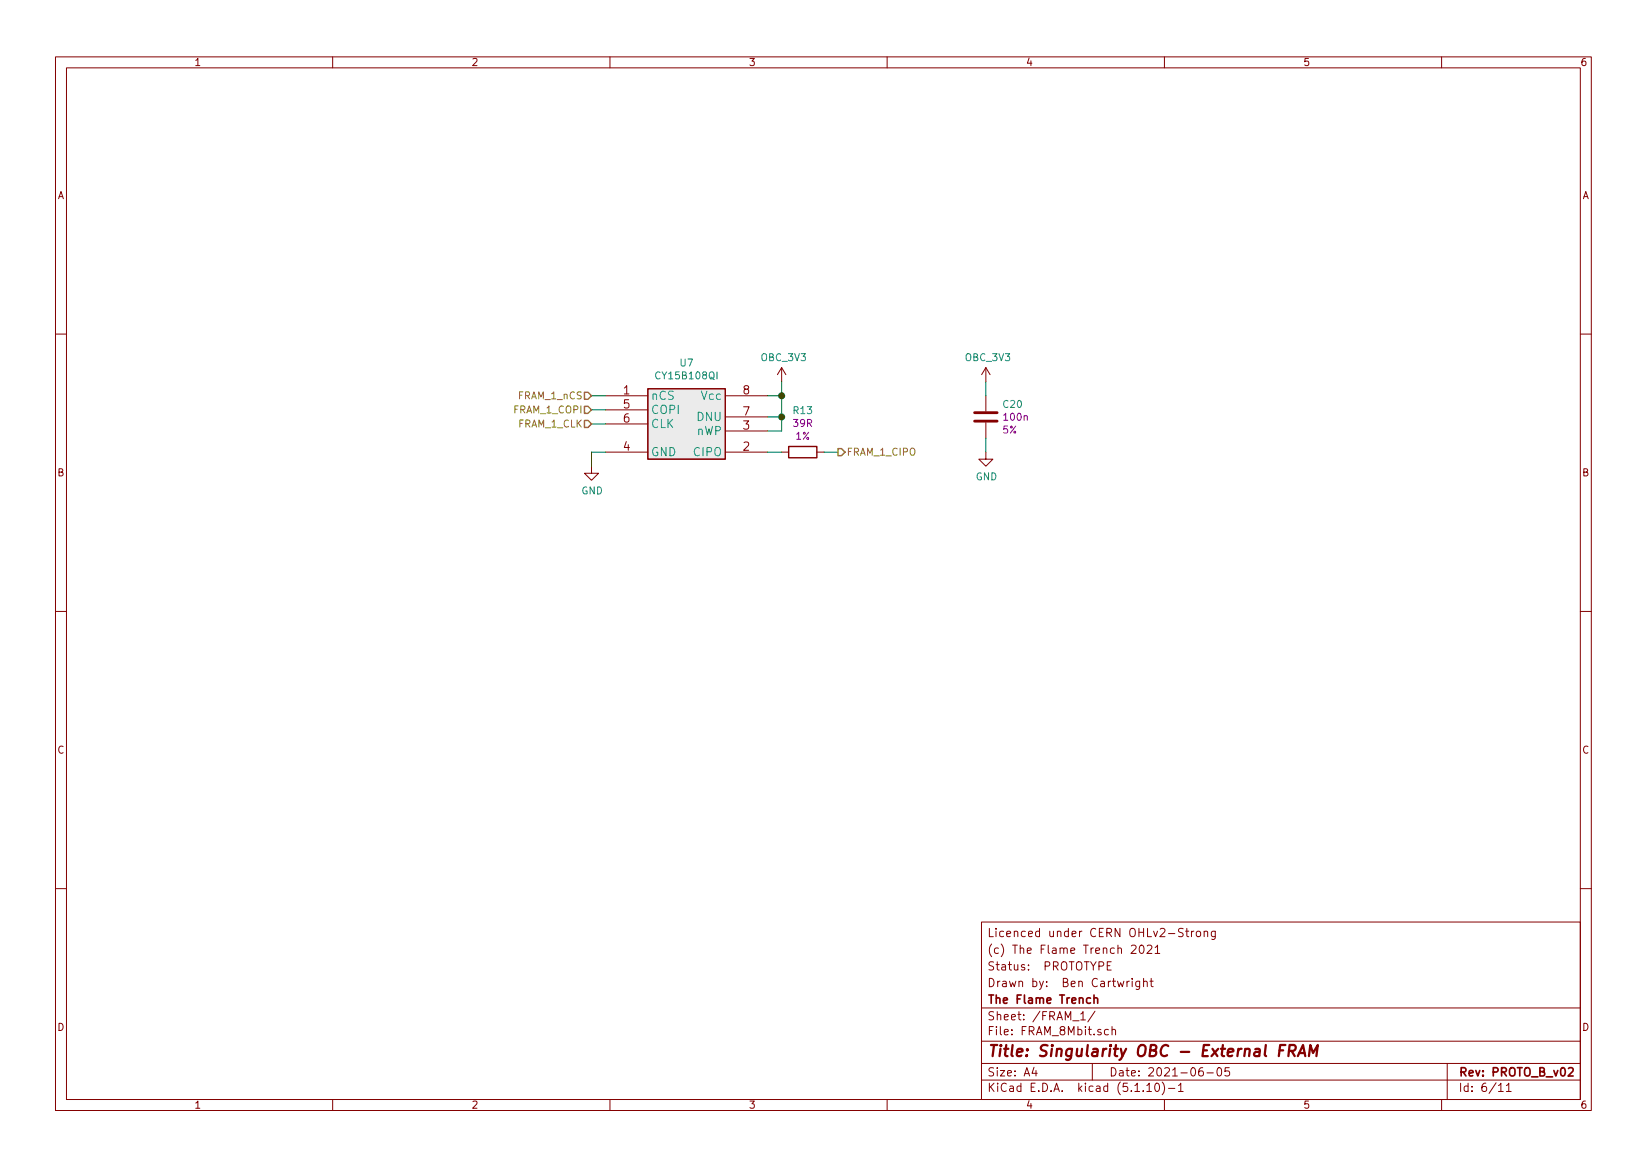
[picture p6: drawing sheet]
<svg xmlns="http://www.w3.org/2000/svg" width="297mm" height="210mm" viewBox="0 0 297 210" stroke-linecap="round" stroke-linejoin="round" font-family="sans-serif">
<g fill="none" stroke="#840000" stroke-width=".18">
<path d="M10 10.3h277v189.9h-277zM12 12.2h273v186.1h-273zM60 10.3v1.9M110 10.3v1.9M160 10.3v1.9M210 10.3v1.9M260 10.3v1.9M10 60.2h2M109.2 71.4h7.6M109.2 73.9h7.6M109.2 76.4h7.6M130.8 71.4h7.6"/>
<path d="M130.8 77.7h7.6M130.8 75.2h7.6M141 66.3l-.8 1.3M141 66.3v2.5M141 66.3l.7 1.3M177.8 66.3l-.8 1.3M177.8 66.3v2.5M177.8 71.4v2.8M177.8 76.2v2.8M177.8 66.3l.8 1.3M285 60.2h2M106.7 84.1v1.2h1.2l-1.2 1.3-1.3-1.3h1.3"/>
<path d="M109.2 81.5h7.6M130.8 81.5h7.6M141 81.5h1.2M147.3 81.5h1.3M177.8 81.5v1.3h1.3l-1.3 1.3-1.3-1.3h1.3M10 110.3h2M285 110.3h2M10 160.2h2M177 166.3h108v32h-108zM199.7 174.1h.5M200.4 173.4h-.7v1.5h.7M203.3 176.9v1"/>
<path d="M203.7 176.9l-.4 .3M204 170.6l.6-.2 .3 .5-.9 1h.9M204.2 176.4v.2M204.2 176.9v1M205.5 176.9v1.2l-.2 .3h-.4M205.5 177l-.4-.1-.3 .3 .1 .6 .2 .1 .4-.1M205.6 170.6l.2-.2a.81 .81 0 0 1 .6 .6 .81 .81 0 0 1-.3 .9h-.1a.79 .79 0 0 1-.4-1.3zM206.2 177.1l.1-.1a.37 .37 0 0 1 .6 .1v.8M206.2 176.4v1.5M206.9 170.6l.2-.2h.4l.2 .5-.9 1h.9M207.4 176.9h.6M207.6 176.4v1.3l.4 .2"/>
<path d="M208.3 170.9l.5-.5v1.5M208.3 171.9h.9M213.4 167.5l-.6-.1-.2 .2v.4l.7 .3 .1 .3-.3 .3-.6-.1M213.8 167.9h.6M214 167.4v1.3l.4 .2M214.9 167.9v1M215.3 167.9l-.4 .3M215.8 168l.2-.1 .5 .1v.8l-.2 .1-.5-.1zM217.2 168l.2-.1 .4 .1v.9M217.2 167.9v1M219.2 167.9v1.2l-.3 .3-.4-.1M219.2 168l-.5-.1-.2 .3 .1 .6h.6"/>
<path d="M285 160.2h2M60 198.3v1.9M110 198.3v1.9M160 198.3v1.9M177 194.8h108M177 191.8h108M177 187.8h108M177 181.8h108M186.5 192.5l-.4 1h1M186.8 193v1M194.9 182.8l.4-.4v1.5M194.9 183.9h.9"/>
<path d="M197 191.8v3M197.5 182.3l-1.3 2M199.9 185.7l-.4-.1-.3 .3 .1 .6 .2 .1 .4-.1M200.6 185.7a.37 .37 0 0 1 .6 .1v.8M200.6 185.1v1.5M206.8 195.8l.5-.5v1.5M206.8 196.8h.9M208.5 195.4l.1-.1a.8 .8 0 0 1 .5 .8 .8 .8 0 0 1-.5 .7 1 1 0 0 1-.1-1.4zM209.6 195.1a1.71 1.71 0 0 1 0 2.3M210 198.3v1.9M210.7 196.3h1.2M212.5 195.8l.5-.5v1.5"/>
<path d="M212.5 196.8h.9M216.9 192.5a.62 .62 0 0 0-.7 .7l.1 .7 .2 .1 .5-.1v-.5l-.1-.2-.4-.1-.3 .3M217.7 193.5h1.1M219.6 192.7l.4-.2a.94 .94 0 0 1 0 1.5 .82 .82 0 0 1-.4-1.3zM221.7 192.5h-.7l-.1 .7 .2-.1 .5 .1 .2 .2-.1 .5-.2 .1-.6-.1M260 198.3v1.9M261 191.8v6.5M270.3 195.8l.4-.5v1.5M270.3 196.8h.8M271.7 195.8l.4-.5v1.5M271.7 196.8h.8"/>
</g>
<path d="M197.3 179.4v1.5M196.7 180l-.5-.1-.2 .3 .1 .6h.6M197.3 180.1l.1-.1a.37 .37 0 0 1 .6 .1v.8M282.9 192.7l.2-.2h.3l.3 .2v.3v.2l-.9 .8h.9" fill="none" stroke="#840000" stroke-width=".3"/>
<path d="M230.8 189.4h.6M231.8 188.4h-.9l-.3 2M232.5 189.5h.7a.57 .57 0 0 0 .5-.5 .57 .57 0 0 0-.3-.6h-.8l-.2 2M232.9 189.5l.6 .9M234.1 190.4l.9-2 .4 2M234.3 189.9h1M236.1 190.4l.2-2 .5 1.5 .9-1.5-.3 2" fill="none" stroke="#840000" stroke-width=".41"/>
<path d="M175.8 75.9h4M175.8 74.4h4" fill="none" stroke="#840000" stroke-width=".51"/>
<path d="M116.8 70.1h14v12.7h-14z" fill="#ebebeb" stroke="#ebebeb" stroke-width=".18"/>
<path d="M116.8 70.1h14v12.7h-14z" fill="none" stroke="#840000" stroke-width=".2"/>
<path d="M142.2 80.5h5.1v2h-5.1z" fill="none" stroke="#840000" stroke-width=".25"/>
<path d="M106.7 71.4h2.5M106.7 73.9h2.5M106.7 76.4h2.5M138.4 71.4h2.6M138.4 75.2h2.6M141 68.8v8.9h-2.6M177.8 68.8v2.6M177.8 79v2.5M109.2 81.5h-2.5v2.6M138.4 81.5h2.6M148.6 81.5h2.5" fill="none" stroke="#008400" stroke-width=".18"/>
<path d="M105.4 70.7h.6l.7 .7-.7 .6h-.6zM105.4 73.3h.6l.7 .6-.7 .6h-.6zM105.4 75.8h.6l.7 .6-.7 .7h-.6zM151.1 80.9h.7l.6 .6-.6 .7h-.7z" fill="none" stroke="#848400" stroke-width=".25"/>
<g fill="#008400" stroke="#008400" stroke-width=".25">
<circle cx="141" cy="71.4" r=".51"/>
<circle cx="141" cy="75.2" r=".51"/>
</g>
<text font-size="2.8" fill="#840000" x="178" y="190.5">Title: Singularity OBC - External FRAM</text>
<g font-size="2.1" fill="#840000">
<text x="112.4" y="71.1">1</text>
<text x="134" y="71.1">8</text>
<text x="112.4" y="73.7">5</text>
<text x="112.4" y="76.2">6</text>
<text x="134" y="77.5">3</text>
<text x="134" y="74.9">7</text>
<text x="112.4" y="81.3">4</text>
<text x="134" y="81.3">2</text>
<text x="178" y="172">(c) The Flame Trench 2021</text>
<text x="178" y="169">Licenced under CERN OHLv2-Strong</text>
<text x="178" y="178">Drawn by: Ben Cartwright</text>
<text x="178" y="175">Status: PROTOTYPE</text>
<text x="178" y="184">Sheet: /FRAM_1/</text>
<text x="178" y="181">The Flame Trench</text>
<text x="178" y="186.7">File: FRAM_8Mbit.sch</text>
<text x="178" y="196.9">KiCad E.D.A. kicad (5.1.10)-1</text>
<text x="178" y="194.1">Size: A4</text>
<text x="200" y="194.1">Date: 2021-06-05</text>
<text x="263" y="194.1">Rev: PROTO_B_v02</text>
<text x="263" y="196.9">Id: 6/11</text>
</g>
<g font-size="2.1" fill="#008484">
<text x="117.3" y="72.1">nCS</text>
<text x="117.3" y="74.6">COPI</text>
<text x="117.3" y="77.2">CLK</text>
<text x="125.8" y="75.9">DNU</text>
<text x="126.6" y="72.1">Vcc</text>
<text x="117.3" y="82.3">GND</text>
<text x="125.2" y="82.3">CIPO</text>
<text x="125.7" y="78.5">nWP</text>
</g>
<g font-size="1.8" fill="#840000">
<text x="35" y="11.9">1</text>
<text x="85" y="11.9">2</text>
<text x="135" y="11.9">3</text>
<text x="185" y="11.9">4</text>
<text x="235" y="11.9">5</text>
<text x="285" y="11.9">6</text>
<text x="10.4" y="35.9">A</text>
<text x="285.4" y="35.9">A</text>
<text x="10.4" y="85.9">B</text>
<text x="285.4" y="85.9">B</text>
<text x="10.4" y="135.9">C</text>
<text x="285.4" y="135.9">C</text>
<text x="10.4" y="185.9">D</text>
<text x="285.4" y="185.9">D</text>
<text x="35" y="199.9">1</text>
<text x="85" y="199.9">2</text>
<text x="135" y="199.9">3</text>
<text x="185" y="199.9">4</text>
<text x="235" y="199.9">5</text>
<text x="285" y="199.9">6</text>
</g>
<g font-size="1.8" fill="#008484">
<text x="137.3" y="65.1">OBC_3V3</text>
<text x="174.2" y="65.1">OBC_3V3</text>
<text x="118.6" y="68.4">CY15B108QI</text>
<text x="122.7" y="66.1">U7</text>
<text x="143.2" y="74.7">R13</text>
<text x="181" y="73.6">C20</text>
<text x="104.9" y="89.1">GND</text>
<text x="176" y="86.6">GND</text>
</g>
<g font-size="1.8" fill="#848400">
<text x="92.8" y="74.5">FRAM_1_COPI</text>
<text x="93.5" y="77.1">FRAM_1_CLK</text>
<text x="93.5" y="72">FRAM_1_nCS</text>
<text x="152.7" y="82.2">FRAM_1_CIPO</text>
</g>
<g font-size="1.8" fill="#840084">
<text x="143.2" y="77">39R</text>
<text x="181.2" y="75.9">100n</text>
<text x="143.5" y="79.3">1%</text>
<text x="180.8" y="78.2">5%</text>
</g>
</svg>
